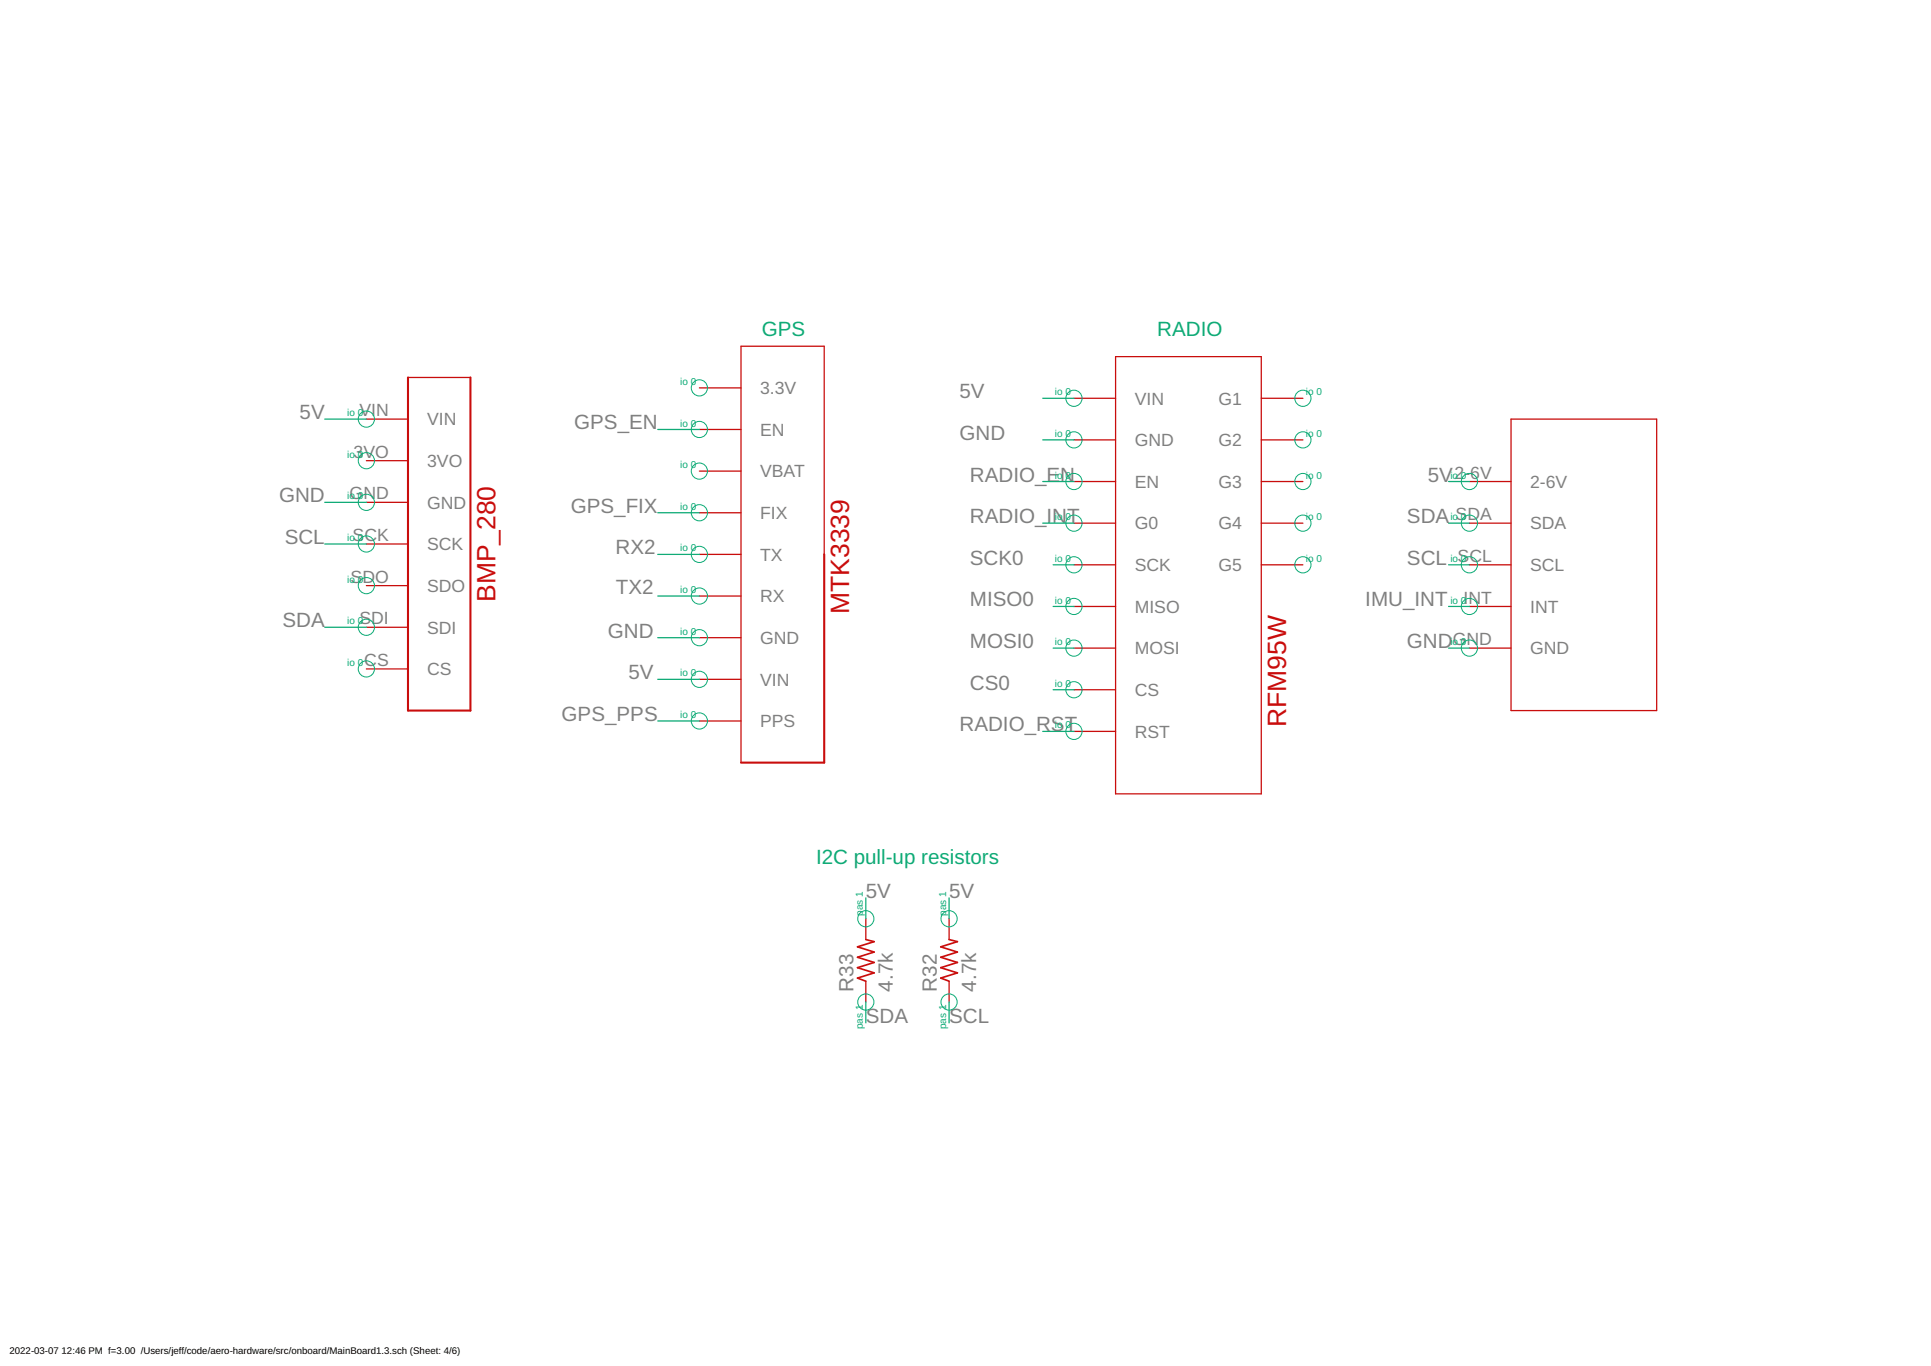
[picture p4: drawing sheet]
<svg xmlns="http://www.w3.org/2000/svg" width="707mm" height="500mm" viewBox="0 0 707 500" stroke-linecap="round" stroke-linejoin="round" font-family="sans-serif">
<g fill="none" stroke="#c90d0c" stroke-width=".47">
<path d="M149.4 138.1h22.8M408.4 130.5h53.4v160h-53.4zM134.1 153.4h15.3M256.1 141.9h15.2M256.1 157.2h15.2M393.2 145.8h15.2M461.8 145.8h15.2M553.2 153.4h53.3v106.6h-53.3zM134.1 168.6h15.3M256.1 172.4h15.2M393.2 161h15.2M393.2 176.2h15.2"/>
<path d="M461.8 161h15.2M461.8 176.2h15.2M538 176.2h15.2M134.1 183.8h15.3M134.1 199.1h15.3M256.1 187.6h15.2M393.2 191.5h15.2M461.8 191.5h15.2M538 191.5h15.2M134.1 214.3h15.3M256.1 202.9h15.2M256.1 218.1h15.2"/>
<path d="M301.8 202.9v-76.2h-30.5v152.4M393.2 206.7h15.2M461.8 206.7h15.2M538 206.7h15.2M134.1 229.6h15.3M256.1 233.4h15.2M393.2 221.9h15.2M393.2 237.2h15.2M538 221.9h15.2M538 237.2h15.2M134.1 244.8h15.3M256.1 248.6h15.2"/>
<path d="M393.2 252.4h15.2M256.1 263.8h15.2M393.2 267.7h15.2M317 336.2v7.6M347.5 336.2v7.6M317 359.1v7.6M347.5 359.1v7.6"/>
</g>
<path d="M149.4 138.1v121.9h22.8v-121.9M301.8 202.9v76.2h-30.5" fill="none" stroke="#c90d0c" stroke-width=".76"/>
<path d="M317 343.8l3 .8-6.1 1.9 6.1 1.9-6.1 1.9 6.1 1.9-6.1 1.9 6.1 1.9-6.1 1.9 3.1 1.2M347.5 343.8l3 .8-6.1 1.9 6.1 1.9-6.1 1.9 6.1 1.9-6.1 1.9 6.1 1.9-6.1 1.9 3.1 1.2" fill="none" stroke="#c90d0c" stroke-width=".61"/>
<g fill="none" stroke="#0dab76" stroke-width=".37">
<circle cx="134.1" cy="153.4" r="2.96"/>
<circle cx="256.1" cy="141.9" r="2.96"/>
<circle cx="256.1" cy="157.2" r="2.96"/>
<circle cx="393.2" cy="145.8" r="2.96"/>
<circle cx="477" cy="145.8" r="2.96"/>
<circle cx="134.1" cy="168.6" r="2.96"/>
<circle cx="256.1" cy="172.4" r="2.96"/>
<circle cx="393.2" cy="176.2" r="2.96"/>
<circle cx="393.2" cy="161" r="2.96"/>
<circle cx="477" cy="176.2" r="2.96"/>
<circle cx="477" cy="161" r="2.96"/>
<circle cx="538" cy="176.2" r="2.96"/>
<circle cx="134.1" cy="199.1" r="2.96"/>
<circle cx="134.1" cy="183.8" r="2.96"/>
<circle cx="256.1" cy="187.6" r="2.96"/>
<circle cx="393.2" cy="191.5" r="2.96"/>
<circle cx="477" cy="191.5" r="2.96"/>
<circle cx="538" cy="191.5" r="2.96"/>
<circle cx="134.1" cy="214.3" r="2.96"/>
<circle cx="256.1" cy="202.9" r="2.96"/>
<circle cx="256.1" cy="218.1" r="2.96"/>
<circle cx="393.2" cy="206.7" r="2.96"/>
<circle cx="477" cy="206.7" r="2.96"/>
<circle cx="538" cy="206.7" r="2.96"/>
<circle cx="134.1" cy="229.6" r="2.96"/>
<circle cx="256.1" cy="233.4" r="2.96"/>
<circle cx="393.2" cy="221.9" r="2.96"/>
<circle cx="393.2" cy="237.2" r="2.96"/>
<circle cx="538" cy="221.9" r="2.96"/>
<circle cx="538" cy="237.2" r="2.96"/>
<circle cx="134.1" cy="244.8" r="2.96"/>
<circle cx="256.1" cy="248.6" r="2.96"/>
<circle cx="393.2" cy="252.4" r="2.96"/>
<circle cx="256.1" cy="263.8" r="2.96"/>
<circle cx="393.2" cy="267.7" r="2.96"/>
<circle cx="317" cy="336.2" r="2.96"/>
<circle cx="347.5" cy="336.2" r="2.96"/>
<circle cx="317" cy="366.7" r="2.96"/>
<circle cx="347.5" cy="366.7" r="2.96"/>
</g>
<g fill="none" stroke="#0dab76" stroke-width=".47">
<path d="M118.9 153.4h15.2M240.8 157.2h15.3M381.8 145.8h11.4M381.8 176.2h11.4M381.8 161h11.4M530.4 176.2h7.6M118.9 199.1h15.2M118.9 183.8h15.2M240.8 187.6h15.3M381.8 191.5h11.4M530.4 191.5h7.6M240.8 202.9h15.3"/>
<path d="M240.8 218.1h15.3M385.6 206.7h7.6M530.4 206.7h7.6M118.9 229.6h15.2M240.8 233.4h15.3M385.6 237.2h7.6M385.6 221.9h7.6M530.4 237.2h7.6M530.4 221.9h7.6M240.8 248.6h15.3M385.6 252.4h7.6M240.8 263.8h15.3"/>
<path d="M381.8 267.7h11.4M317 328.6v7.6M347.5 328.6v7.6M317 366.7v7.6M347.5 366.7v7.6"/>
</g>
<g font-size="9.7" fill="#c90d0c">
<text x="181.4" y="220.3" transform="rotate(-90 181.4 220.3)">BMP_280</text>
<text x="310.9" y="224.7" transform="rotate(-90 310.9 224.7)">MTK3339</text>
<text x="470.9" y="266" transform="rotate(-90 470.9 266)">RFM95W</text>
</g>
<g font-size="7.5" fill="#0dab76">
<text x="278.9" y="122.9">GPS</text>
<text x="423.7" y="122.9">RADIO</text>
<text x="298.8" y="316">I2C pull-up resistors</text>
</g>
<g font-size="7.5" fill="#808080">
<text x="351.3" y="145.7">5V</text>
<text x="109.7" y="153.4">5V</text>
<text x="210.2" y="157.2">GPS_EN</text>
<text x="351.3" y="161">GND</text>
<text x="355.1" y="176.2">RADIO_EN</text>
<text x="522.7" y="176.2">5V</text>
<text x="102.2" y="183.8">GND</text>
<text x="209" y="187.6">GPS_FIX</text>
<text x="355.1" y="191.5">RADIO_INT</text>
<text x="515.1" y="191.5">SDA</text>
<text x="104.2" y="199.1">SCL</text>
<text x="225.4" y="202.9">RX2</text>
<text x="355.1" y="206.7">SCK0</text>
<text x="515.1" y="206.7">SCL</text>
<text x="225.5" y="217.4">TX2</text>
<text x="355.1" y="221.9">MISO0</text>
<text x="499.9" y="221.9">IMU_INT</text>
<text x="103.4" y="229.6">SDA</text>
<text x="222.5" y="233.4">GND</text>
<text x="355.1" y="237.2">MOSI0</text>
<text x="515.1" y="237.2">GND</text>
<text x="230.1" y="248.6">5V</text>
<text x="355.1" y="252.4">CS0</text>
<text x="205.6" y="263.8">GPS_PPS</text>
<text x="351.3" y="267.6">RADIO_RST</text>
<text x="317" y="328.6">5V</text>
<text x="347.5" y="328.6">5V</text>
<text x="312.5" y="362.9" transform="rotate(-90 312.5 362.9)">R33</text>
<text x="326.9" y="362.9" transform="rotate(-90 326.9 362.9)">4.7k</text>
<text x="343" y="362.9" transform="rotate(-90 343 362.9)">R32</text>
<text x="357.4" y="362.9" transform="rotate(-90 357.4 362.9)">4.7k</text>
<text x="317" y="374.3">SDA</text>
<text x="347.5" y="374.3">SCL</text>
</g>
<g font-size="6.5" fill="#808080">
<text x="278.3" y="144.2">3.3V</text>
<text x="415.4" y="148">VIN</text>
<text x="446.1" y="148">G1</text>
<text x="131.6" y="152.3">VIN</text>
<text x="156.4" y="155.6">VIN</text>
<text x="278.3" y="159.5">EN</text>
<text x="129.4" y="167.5">3VO</text>
<text x="415.4" y="163.3">GND</text>
<text x="446.1" y="163.3">G2</text>
<text x="156.4" y="170.9">3VO</text>
<text x="278.3" y="174.7">VBAT</text>
<text x="415.4" y="178.5">EN</text>
<text x="446.1" y="178.5">G3</text>
<text x="532.6" y="175.2">2-6V</text>
<text x="560.2" y="178.5">2-6V</text>
<text x="128" y="182.8">GND</text>
<text x="156.4" y="186.1">GND</text>
<text x="278.3" y="189.9">FIX</text>
<text x="532.9" y="190.4">SDA</text>
<text x="415.4" y="193.7">G0</text>
<text x="446.1" y="193.7">G4</text>
<text x="560.2" y="193.7">SDA</text>
<text x="129.1" y="198">SCK</text>
<text x="156.4" y="201.4">SCK</text>
<text x="278.3" y="205.2">TX</text>
<text x="415.4" y="209">SCK</text>
<text x="446.1" y="209">G5</text>
<text x="533.6" y="205.6">SCL</text>
<text x="560.2" y="209">SCL</text>
<text x="128.4" y="213.2">SDO</text>
<text x="156.4" y="216.6">SDO</text>
<text x="278.3" y="220.4">RX</text>
<text x="535.8" y="220.9">INT</text>
<text x="415.4" y="224.2">MISO</text>
<text x="560.2" y="224.2">INT</text>
<text x="131.6" y="228.5">SDI</text>
<text x="156.4" y="231.8">SDI</text>
<text x="278.3" y="235.6">GND</text>
<text x="415.4" y="239.5">MOSI</text>
<text x="531.8" y="236.1">GND</text>
<text x="560.2" y="239.5">GND</text>
<text x="133.4" y="243.7">CS</text>
<text x="156.4" y="247.1">CS</text>
<text x="278.3" y="250.9">VIN</text>
<text x="415.4" y="254.7">CS</text>
<text x="278.3" y="266.1">PPS</text>
<text x="415.4" y="269.9">RST</text>
</g>
<g font-size="3.7" fill="#0dab76">
<text x="249.1" y="140.9">io 0</text>
<text x="386.2" y="144.7">io 0</text>
<text x="478.1" y="144.7">io 0</text>
<text x="127.2" y="152.3">io 0</text>
<text x="249.1" y="156.1">io 0</text>
<text x="386.2" y="159.9">io 0</text>
<text x="478.1" y="159.9">io 0</text>
<text x="127.2" y="167.5">io 0</text>
<text x="249.1" y="171.3">io 0</text>
<text x="386.2" y="175.2">io 0</text>
<text x="478.1" y="175.2">io 0</text>
<text x="531" y="175.2">io 0</text>
<text x="127.2" y="182.8">io 0</text>
<text x="249.1" y="186.6">io 0</text>
<text x="386.2" y="190.4">io 0</text>
<text x="478.1" y="190.4">io 0</text>
<text x="531" y="190.4">io 0</text>
<text x="127.2" y="198">io 0</text>
<text x="249.1" y="201.8">io 0</text>
<text x="386.2" y="205.6">io 0</text>
<text x="478.1" y="205.6">io 0</text>
<text x="531" y="205.6">io 0</text>
<text x="127.2" y="213.2">io 0</text>
<text x="249.1" y="217.1">io 0</text>
<text x="386.2" y="220.9">io 0</text>
<text x="531" y="220.9">io 0</text>
<text x="127.2" y="228.5">io 0</text>
<text x="249.1" y="232.3">io 0</text>
<text x="386.2" y="236.1">io 0</text>
<text x="531" y="236.1">io 0</text>
<text x="127.2" y="243.7">io 0</text>
<text x="249.1" y="247.5">io 0</text>
<text x="386.2" y="251.3">io 0</text>
<text x="249.1" y="262.8">io 0</text>
<text x="386.2" y="266.6">io 0</text>
<text x="315.9" y="335.1" transform="rotate(-90 315.9 335.1)">pas 1</text>
<text x="346.4" y="335.1" transform="rotate(-90 346.4 335.1)">pas 1</text>
<text x="315.9" y="376.7" transform="rotate(-90 315.9 376.7)">pas 1</text>
<text x="346.4" y="376.7" transform="rotate(-90 346.4 376.7)">pas 1</text>
</g>
<g font-size="3.5">
<text x="3.5" y="495.4">2022-03-07</text>
<text x="22.6" y="495.4">12:46 PM f=3.00 /Users/jeff/code/aero-hardware/src/onboard/MainBoard1.3.sch (Sheet: 4/6)</text>
</g>
</svg>
